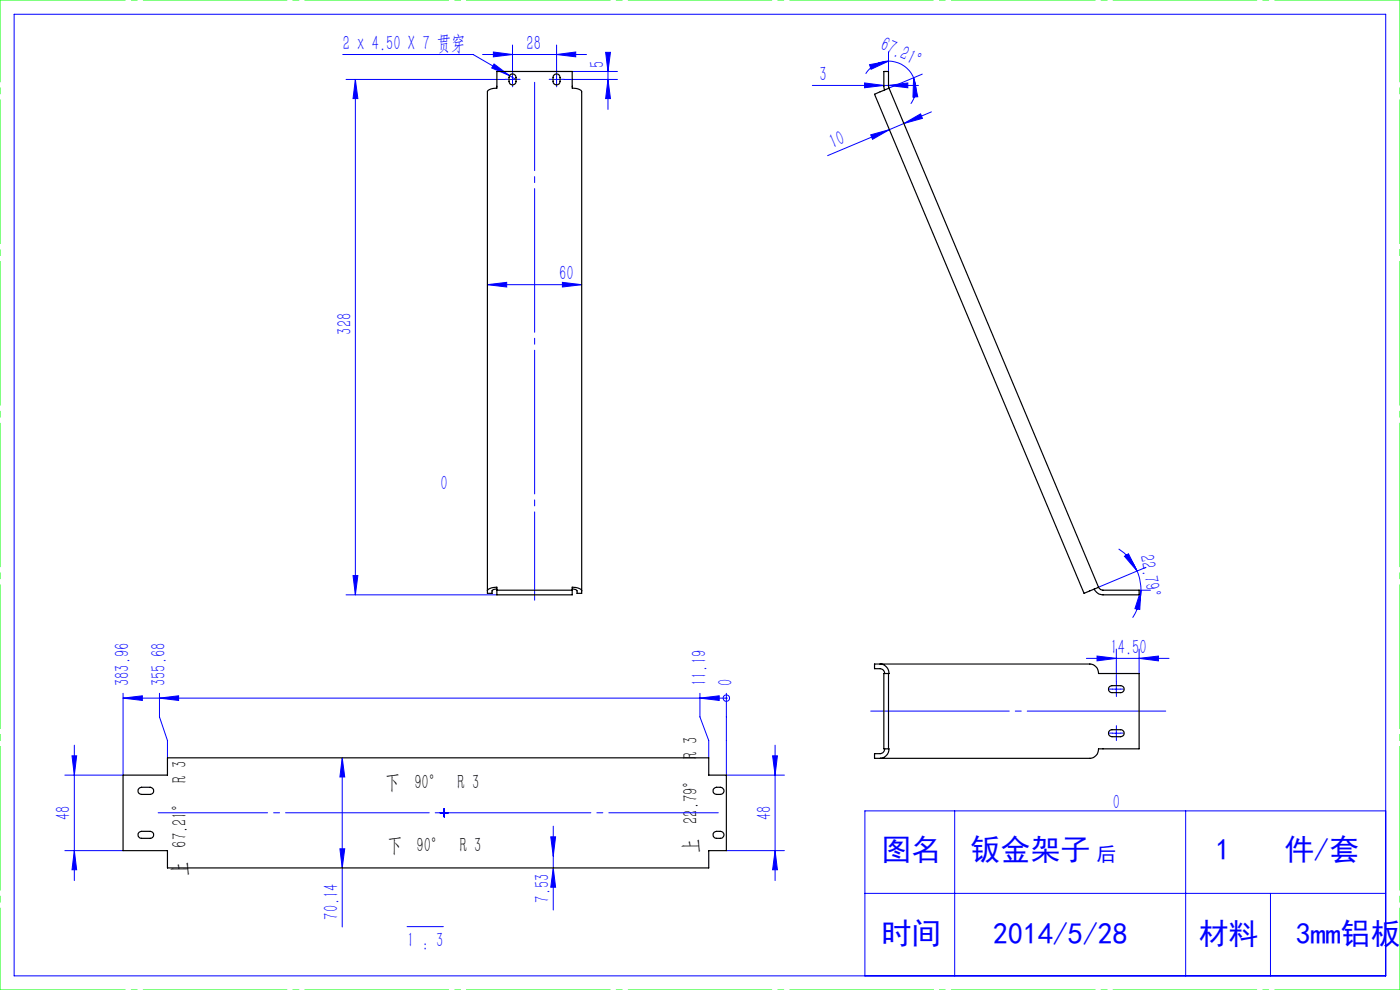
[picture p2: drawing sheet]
<svg xmlns="http://www.w3.org/2000/svg" width="297mm" height="210mm" viewBox="0 0 297 210" stroke-linecap="round" stroke-linejoin="round" font-family="sans-serif">
<g fill="none" stroke="#00f" stroke-width=".21">
<path d="M3 3h291v204h-291zM72.7 11.6h27.7l7.7 4.4M73.4 16.9h33.7M75.4 16.9v109.3M75.4 16.9l.5 4h-1zM102.4 11.6h22M104.7 11l4 .6-4 .5zM104.8 13.6l3.3 2.4-3.8-1.6zM107.9 16.9h1.7M108.1 16l1.3 .8M108.7 9.6v5.7M108.7 16v1.7"/>
<path d="M117.2 16.9h1.7M118.1 11.6l4-.6v1.1zM118.1 9.6v5.7M118.1 16v1.7M119.7 16.9h11.3M121.4 15.2h9.6M128.5 11.1h1l-.5 4.1zM129 16.9l.5 4h-1zM129 11.4v11.8M172.3 18.1h22.5M183.4 17.6l4.1 .5-4.1 .5zM184.5 13.7l4-.7-3.7 1.7z"/>
<path d="M188.5 11v4.2M188.5 18.1l4.1-.5v1zM188.5 13a5.8 5.8 0 0 1 5.3 3.5M188.5 13a5.7 5.7 0 0 0-4.8 2.7M193.8 16.5l.9 4-1 .1zM193.8 16.5a5.7 5.7 0 0 1-.6 5.5M195.7 15.7l-7.1 3M184.7 28.6l4-1.1-3.6 2.1zM188.7 27.5l-13.1 5.5M191.7 26.2l3.6-2 .4 .9zM191.7 26.2l-3 1.3M197.6 23.7l-5.9 2.5"/>
<path d="M119.3 59.9l4.1 .5-4.1 .5zM103.4 60.4l4.1-.5v1zM103.4 60.4h20M237.3 116.4a10.4 10.4 0 0 1 3.9 4.7M238.5 118l.9-.5 1.8 3.6zM73.4 126.2h32M74.9 122.1h1l-.5 4.1zM230.5 139.7h17.5M232.7 139.2l4.1 .5-4.1 .5zM236.8 137.7v6.9M241.2 121.1l.6 1.8 .2 2.3M241.7 139.7l4-.5v1z"/>
<path d="M241.7 137.7v5.2M241.7 125.2h2.4M242 125.2l-.2 4.1-1-.2zM242 125.2a10.5 10.5 0 0 1-1.7 5.8M243.1 120.4l-10.1 4.2M15.8 158.1v28.7M26.1 148.1l4.1-.5v1zM26.1 148.1h128M26.1 147.1v17.3h-12.3M33.8 147.1v5l1.7 5v3.7M33.8 148.1l4.1-.5v1zM148.5 147.1v5l1.9 5v3.7"/>
<path d="M148.5 148.1l4.1-.5v1zM154.1 148.1h.1M154.1 147.1v17.3h12.3M164.4 158.1v28.7M236 146.2h1.7M236 155.5h1.7M236.8 145.4v1.6M236.8 154.7v1.6M15.3 160.3h1l-.5 4.1zM72.6 160.8l.5 4h-1zM72.6 160.8v35.8M93.4 172.4h1.6"/>
<path d="M94.2 171.6v1.7M116.8 177.5h1.1l-.5 4.1zM117.4 175.3v17.7M163.9 160.3h1l-.5 4.1zM202.5 172v35M251.5 172v35M294 172h-110.5v35M13.8 180.4h12.3M15.8 180.4l.5 4.1h-1zM72.1 180h1l-.5 4.1zM86.4 196.6h7.7M117.4 184.1l.5 4.1h-1.1z"/>
<path d="M154.1 180.4h12.3M164.4 180.4l.5 4.1h-1zM183.5 189.5h110.5M269.5 189.5v17.5"/>
<circle cx="154.1" cy="148.1" r=".69"/>
</g>
<g fill="none" stroke="#00f" stroke-width=".21" stroke-dasharray="30.5 1.3 1.3 1.3">
<path d="M107.9 16.8h-.7M108.8 16v-.8M108.8 17.7v.7M109.6 16.8h.7M117.3 16.8h-.8M118.1 16v-.8M118.1 17.7v.7M118.9 16.8h.8M236 146.2h-.7M236 155.5h-.7M236.8 147v.8M236.8 145.3v-.7"/>
<path d="M236.8 156.3v.8M236.8 154.7v-.8M237.7 146.2h.7M237.7 155.5h.7M94.2 172.4v-.8M94.2 172.4h-.8M94.2 172.4v.8M94.2 172.4h.9"/>
</g>
<path d="M33.5 172.4h118.9" fill="none" stroke="#00f" stroke-width=".21" stroke-dasharray="30.5 1.3 1.3 1.3" stroke-dashoffset="7.3"/>
<path d="M113.4 17.5v109.8" fill="none" stroke="#00f" stroke-width=".21" stroke-dasharray="30.5 1.3 1.3 1.3" stroke-dashoffset="11.7"/>
<path d="M184.7 150.8h62.6" fill="none" stroke="#00f" stroke-width=".21" stroke-dasharray="30.5 1.3 1.3 1.3" stroke-dashoffset="1.1"/>
<path d="M0 0h297M0 210h297" fill="none" stroke="#0f0" stroke-width=".21" stroke-dasharray="30.5 1.3 1.3 1.3" stroke-dashoffset="3.9"/>
<path d="M0 210v-210M297 210v-210" fill="none" stroke="#0f0" stroke-width=".21" stroke-dasharray="30.5 1.3 1.3 1.3" stroke-dashoffset="13.1"/>
<g fill="#00f">
<path d="M148.5 148.1l4.1-.5v1zM33.8 148.1l4.1-.5v1zM26.1 148.1l4.1-.5v1z"/>
<path d="M242 125.2l-.2 4.1-1-.2zM238.5 118l.9-.5 1.8 3.6z"/>
<path d="M193.8 16.5l.9 4-1 .1zM184.5 13.7l4-.7-3.7 1.7z"/>
<path d="M183.4 17.6l4.1 .5-4.1 .5zM188.5 18.1l4.1-.5v1zM104.8 13.6l-.5 .8 3.8 1.6zM104.7 11l4 .6-4 .5zM118.1 11.6l4-.6v1.1z"/>
<path d="M184.7 28.6l4-1.1-3.6 2.1zM191.7 26.2l3.6-2 .4 .9z"/>
<path d="M72.1 180h1l-.5 4.1zM72.6 160.8l.5 4h-1zM129 16.9l.5 4h-1zM128.5 11.1h1l-.5 4.1z"/>
<path d="M15.3 160.3h1l-.5 4.1zM15.8 180.4l.5 4.1h-1zM163.9 160.3h1l-.5 4.1zM164.4 180.4l.5 4.1h-1zM116.8 177.5h1.1l-.5 4.1zM117.4 184.1l.5 4.1h-1.1zM75.4 16.9l.5 4h-1zM74.9 122.1h1l-.5 4.1z"/>
<path d="M103.4 60.4l4.1-.5v1zM119.3 59.9l4.1 .5-4.1 .5z"/>
<path d="M232.7 139.2l4.1 .5-4.1 .5zM241.7 139.7l4-.5v1z"/>
</g>
<g fill="none" stroke="#000" stroke-width=".25">
<path d="M108.2 15.9a.74 .74 0 0 1 .8-.2 .74 .74 0 0 1 .5 .7v.9a.74 .74 0 0 1-.8 .7 .74 .74 0 0 1-.7-.7v-.9zM117.5 15.9a.74 .74 0 0 1 .9-.2 .74 .74 0 0 1 .4 .7v.9a.74 .74 0 0 1-.7 .7 .74 .74 0 0 1-.8-.7l.1-1.2zM188.6 18.7l-3.1 1.3 44.5 105.9 3-1.3M188.6 18.7l-.1-3.5h-1v3.3l.2 .6M188.6 18.7l44.4 105.9M105.4 125.2v-.6a2.06 2.06 0 0 0-2 .7M105.4 124.9a1 1 0 0 0-1 .4v.6h-1v-106.4a2.06 2.06 0 0 1 2-.8v-3.5h16v3.5a2.06 2.06 0 0 1 2 .8v106.4h-1v-.6a1 1 0 0 0-1-.4M105.4 125.2v1h16v-1M105.4 125.2h16M121.4 125.2v-.6a2.06 2.06 0 0 1 2 .7M233 124.6a1.07 1.07 0 0 0 1 .6h7.7v1h-7.7a2.08 2.08 0 0 1-1.9-1.3M186.7 140.9a1.75 1.75 0 0 1 1.8 2"/>
<path d="M187.7 142.9a1.03 1.03 0 0 0-1-1.1h-1.2v-.9h45.7a2.06 2.06 0 0 1 1.9 2h8.6v15.9h-8.6a2.03 2.03 0 0 1-1.9 2.1h-45.7v-1h1.2a1.03 1.03 0 0 0 1-1.1M188.5 158.8a1.7 1.7 0 0 1-1.8 2.1M188.5 142.9v15.9M188.5 142.9h-1v15.9h1M235.4 145.7l.5-.3h1.8a.74 .74 0 0 1 .8 .8 .74 .74 0 0 1-.8 .7h-1.8a.74 .74 0 0 1-.7-.4 .74 .74 0 0 1 .2-.8zM235.4 155l.5-.2h1.8a.74 .74 0 0 1 .8 .7 .74 .74 0 0 1-.8 .8h-1.8a.74 .74 0 0 1-.7-.5 .74 .74 0 0 1 .2-.8zM26.1 164.4h9.4v-3.6h114.9v3.6h3.7v16h-3.7v3.7h-114.9v-3.7h-9.4zM29.5 167.2l.5-.2h1.9a.76 .76 0 0 1 .7 .8 .76 .76 0 0 1-.7 .7h-1.9a.74 .74 0 0 1-.7-.4 .74 .74 0 0 1 .2-.9zM29.5 176.6l.5-.3h1.9a.74 .74 0 0 1 .7 .8 .74 .74 0 0 1-.7 .7h-1.9a.74 .74 0 0 1-.7-.4 .74 .74 0 0 1 .2-.8zM151.5 176.6a1.54 1.54 0 0 1 2 .2 .74 .74 0 0 1-.7 1h-.8a.74 .74 0 0 1-.7-.4 .74 .74 0 0 1 .2-.8zM151.5 167.2a1.5 1.5 0 0 1 2 .3 .76 .76 0 0 1-.7 1h-.8a.74 .74 0 0 1-.7-.4 .74 .74 0 0 1 .2-.9z"/>
</g>
<g font-size="6.3" fill="#00f">
<text x="187" y="182.5">图名</text>
<text x="205.9" y="182.5">钣金架子</text>
<text x="257.8" y="182.5">1</text>
<text x="272.5" y="182.5">件/套</text>
<text x="187" y="200.3">时间</text>
<text x="210.7" y="200.3">2014/5/28</text>
<text x="254.3" y="200.3">材料</text>
<text x="274.9" y="200.3">3mm铝板</text>
</g>
<g font-size="4.4" fill="#00f">
<text x="72.7" y="10.7">2 x 4.50 X 7 贯穿</text>
<text x="111.7" y="10.7">28</text>
<text x="186.5" y="10.4" transform="rotate(25 186.5 10.4)">67.21°</text>
<text x="128.1" y="14.5" transform="rotate(-90 128.1 14.5)">5</text>
<text x="173.9" y="17.2">3</text>
<text x="176.7" y="31.6" transform="rotate(-23 176.7 31.6)">10</text>
<text x="118.6" y="59.5">60</text>
<text x="74.5" y="71" transform="rotate(-90 74.5 71)">328</text>
<text x="93.5" y="103.9">0</text>
<text x="241.8" y="117.9" transform="rotate(80 241.8 117.9)">22.79°</text>
<text x="235.6" y="138.8">14.50</text>
<text x="27.4" y="145.5" transform="rotate(-90 27.4 145.5)">383.96</text>
<text x="35.1" y="145.5" transform="rotate(-90 35.1 145.5)">355.68</text>
<text x="149.8" y="145.5" transform="rotate(-90 149.8 145.5)">11.19</text>
<text x="155.4" y="145.5" transform="rotate(-90 155.4 145.5)">0</text>
<text x="14.9" y="173.9" transform="rotate(-90 14.9 173.9)">48</text>
<text x="163.6" y="173.9" transform="rotate(-90 163.6 173.9)">48</text>
<text x="236.1" y="171.5">0</text>
<text x="116.5" y="191.5" transform="rotate(-90 116.5 191.5)">7.53</text>
<text x="71.8" y="195.1" transform="rotate(-90 71.8 195.1)">70.14</text>
<text x="86.4" y="200.9">1 : 3</text>
</g>
<g font-size="4.4">
<text x="81.8" y="167.4">下 90° R 3</text>
<text x="39.5" y="185.9" transform="rotate(-90 39.5 185.9)">上 67.21° R 3</text>
<text x="82.2" y="180.7">下 90° R 3</text>
<text x="147.9" y="180.9" transform="rotate(-90 147.9 180.9)">上 22.79° R 3</text>
</g>
<text font-size="4.2" fill="#00f" x="232.6" y="182.7">后</text>
</svg>
